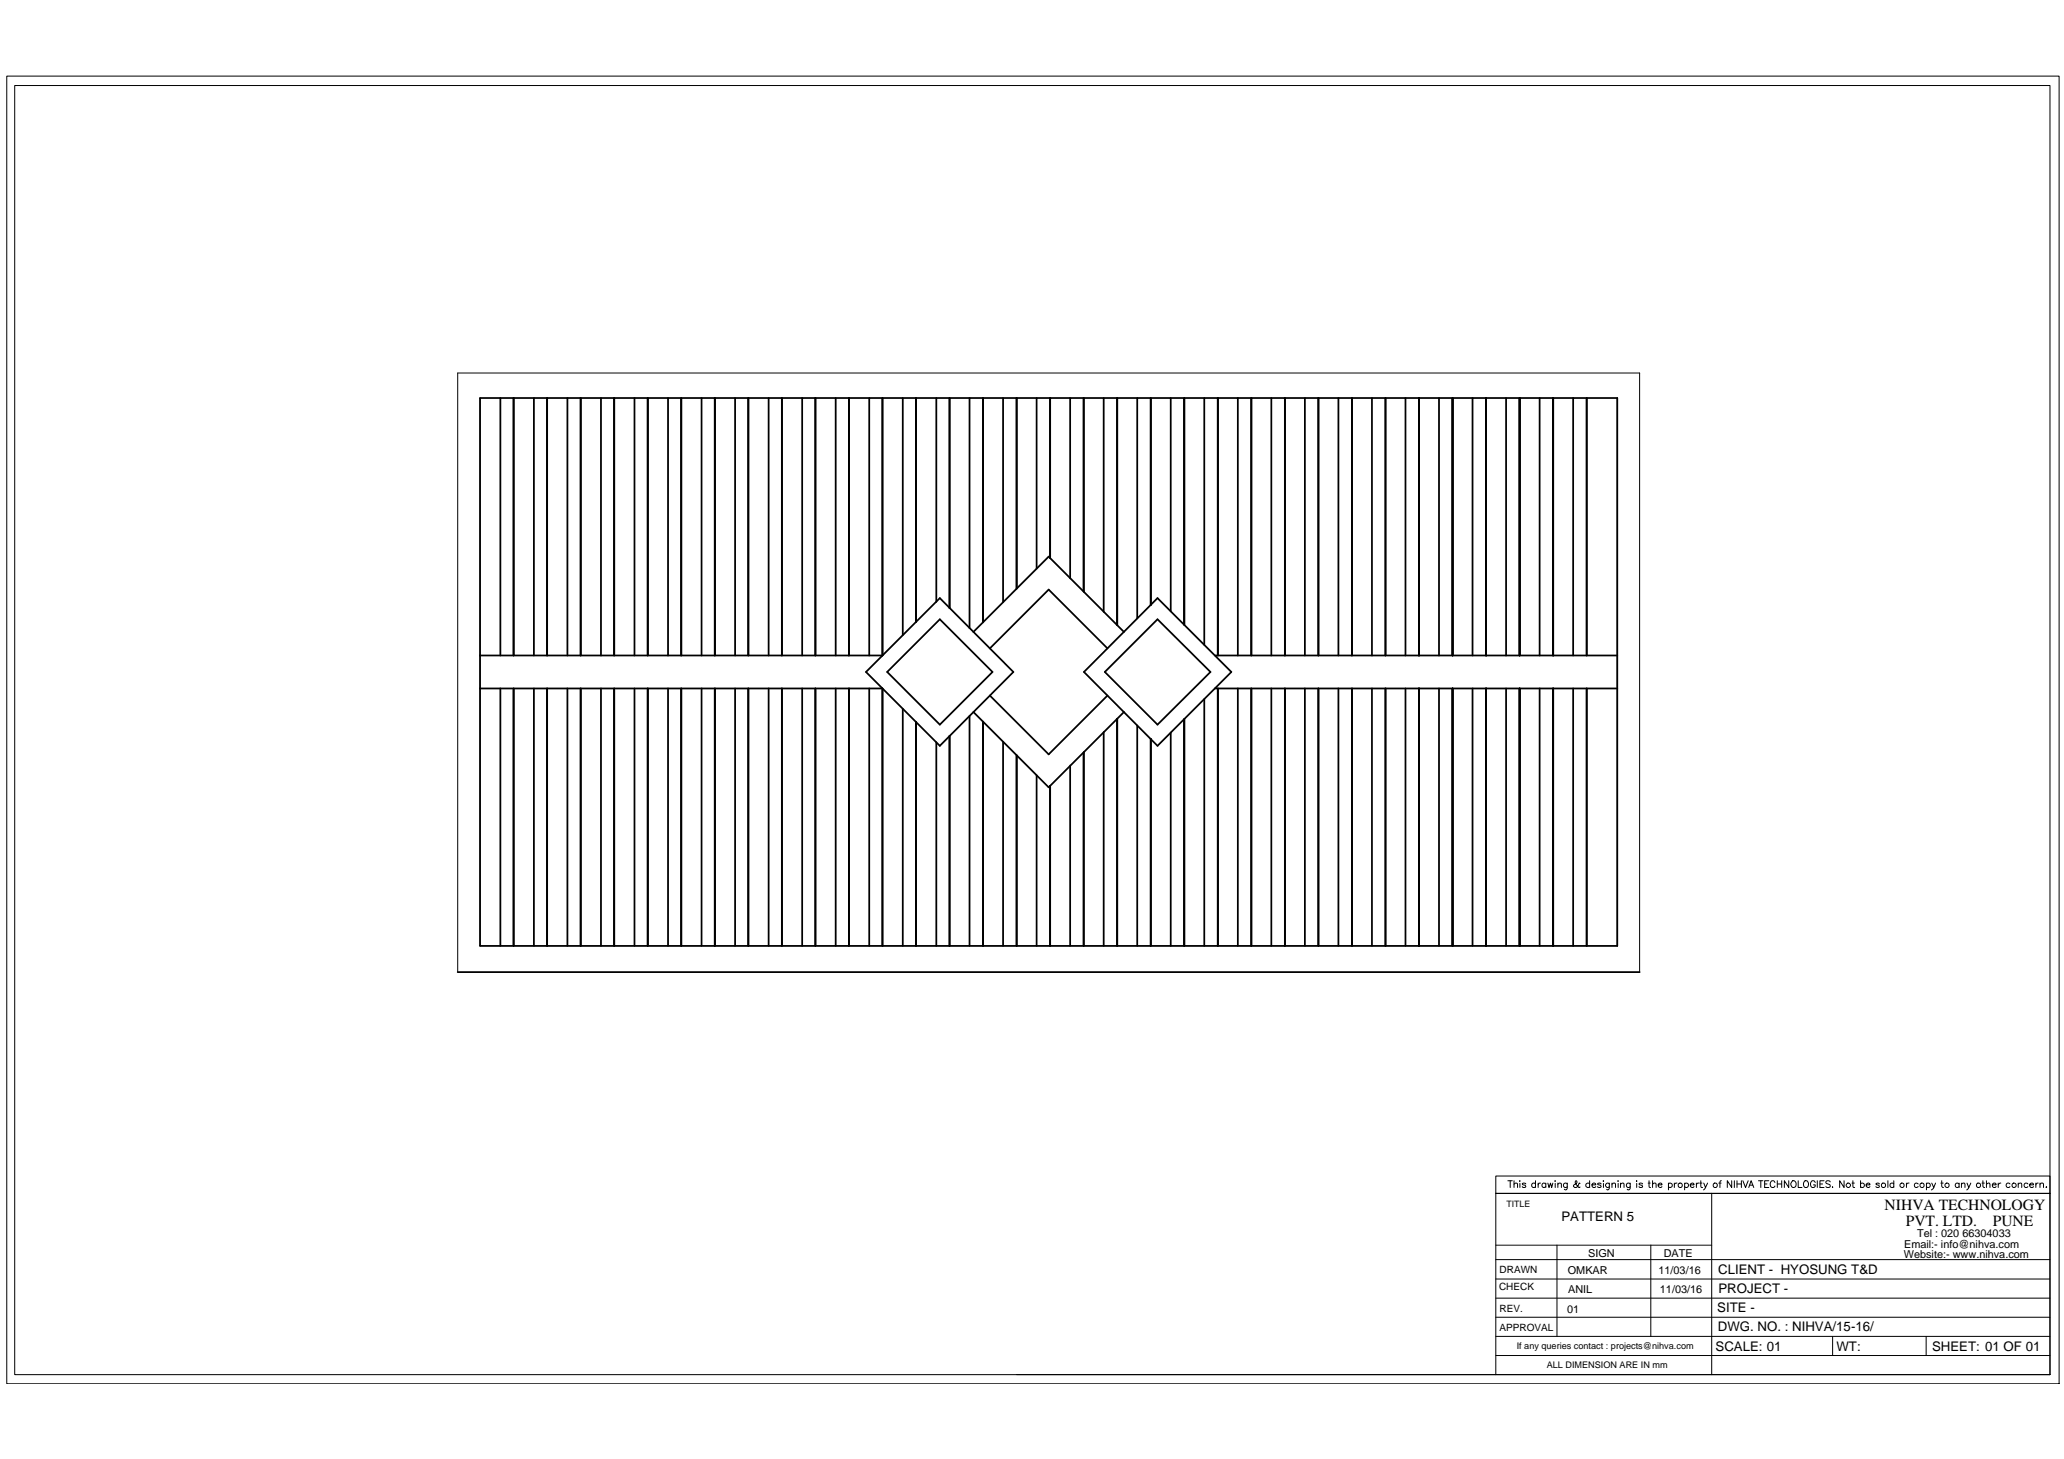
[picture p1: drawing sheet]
<svg xmlns="http://www.w3.org/2000/svg" width="297mm" height="210mm" viewBox="0 0 297 210" stroke-linecap="round" stroke-linejoin="round" font-family="sans-serif">
<!-- layer: 0 -->
<g fill="none" stroke="#000" stroke-width=".14">
<path d="M1 11h295.3v188.1h-295.3zM2.1 12.3h292.9v185.5h-292.9zM69.1 57.3v78.8M73.9 57.3v37M78.7 57.3v37M83.6 57.3v37M88.4 57.3v37M93.2 57.3v37M98 57.3v37M102.9 57.3v37M107.7 57.3v37M112.5 57.3v37"/>
<path d="M117.3 57.3v37M122.2 57.3v37M127 57.3v37M131.8 57.3v32.2M136.7 57.3v30.2M141.5 57.3v32.2M146.3 57.3v27.4M151.1 57.3v23M156 57.3v27.8M160.8 57.3v32.6M165.6 57.3v29.8M170.4 57.3v32.6"/>
<path d="M175.3 57.3v37M180.1 57.3v37M184.9 57.3v37M189.7 57.3v37M194.6 57.3v37M199.4 57.3v37M204.2 57.3v37M209 57.3v37M213.9 57.3v37M218.7 57.3v37M223.5 57.3v37M232.7 57.3v78.8"/>
<path d="M73.9 99v37.1M78.7 99v37.1M83.6 99v37.1M88.4 99v37.1M93.2 99v37.1M98 99v37.1M102.9 99v37.1M107.7 99v37.1M112.5 99v37.1M117.3 99v37.1M122.2 99v37.1M127 99v37.1"/>
<path d="M175.3 99v37.1M180.1 99v37.1M184.9 99v37.1M189.7 99v37.1M194.6 99v37.1M199.4 99v37.1M204.2 99v37.1M209 99v37.1M213.9 99v37.1M218.7 99v37.1M223.5 99v37.1M131.8 103.9v32.2"/>
<path d="M136.7 105.9v30.2M141.5 103.8v32.3M146.3 108.7v27.4M151.1 113.1v23M156 108.2v27.9M160.8 103.4v32.7M165.6 106.3v29.8M170.4 103.4v32.7M65.9 139.9v-86.2h170.1v86.2M215.3 169.2h79.7v2.5h-79.7zM215.3 179.1h31M217 169.9h.6"/>
<path d="M217.3 169.9v.9M217.9 170.4l.2-.2 .3 .1v.5M217.9 169.9v.9M218.7 169.9v.1zM218.7 170.3v.5M219.6 170.3l-.2-.1-.3 .1v.1l.4 .1 .1 .2-.2 .1-.3-.1M221 170.3a.31 .31 0 0 0-.5 0 .31 .31 0 0 0 0 .5 .31 .31 0 0 0 .5-.1M221 169.9v.9M221.4 170.2v.6M221.7 170.2l-.2 .1-.1 .2M222.5 170.3a.31 .31 0 0 0-.5 0 .31 .31 0 0 0 0 .5 .31 .31 0 0 0 .5-.1M222.5 170.2v.6"/>
<path d="M222.8 170.2l.1 .6 .2-.6 .2 .6 .2-.6M223.8 169.9v.1zM223.8 170.3v.5M224.1 179.1v13.2M224.2 170.4l.2-.2 .3 .1v.5M224.2 170.2v.6M225.6 170.2l-.1 .9-.1 .1-.3-.1M225.6 170.3a.31 .31 0 0 0-.5 0 .31 .31 0 0 0 0 .5 .31 .31 0 0 0 .5-.1M227.4 170.3l-.1-.1a.58 .58 0 0 1-.8 .6l-.1-.1 .1-.2 .4-.4-.1-.2-.1 .1v.3l.5 .5h.1h.1M228.8 170.3a.31 .31 0 0 0-.5 0 .31 .31 0 0 0 0 .5 .31 .31 0 0 0 .5-.1M228.8 169.9v.9M229.1 170.5h.6v-.1a.31 .31 0 0 0-.5-.1 .31 .31 0 0 0 0 .5 .31 .31 0 0 0 .5-.1"/>
<path d="M230.4 170.3l-.1-.1-.3 .1v.1l.3 .1 .1 .2-.1 .1-.4-.1M230.8 169.9v.1zM230.8 170.3v.5M231.6 170.2v.9l-.2 .1-.2-.1M231.6 170.3a.31 .31 0 0 0-.5 0 .31 .31 0 0 0 0 .5 .31 .31 0 0 0 .5-.1M232 170.4l.2-.2 .3 .1v.5M232 170.2v.6M232.9 169.9v.1zM232.9 170.3v.5M233.2 170.4l.3-.2 .2 .1v.5M233.2 170.2v.6M234.6 170.2v.9l-.2 .1-.2-.1"/>
<path d="M234.6 170.3a.31 .31 0 0 0-.4 0 .31 .31 0 0 0 0 .5 .31 .31 0 0 0 .4-.1M235.5 169.9v.1zM235.5 170.3v.5M236.4 170.3l-.2-.1-.3 .1 .4 .3v.2h-.2l-.2-.1M237.2 170.2h.3M237.3 169.9v.8l.1 .1h.1M237.6 179.1v13.2M237.8 170.4l.2-.2 .3 .1v.5M237.8 169.9v.9M238.6 170.5h.6v-.1a.31 .31 0 0 0-.5-.1 .31 .31 0 0 0 0 .5 .31 .31 0 0 0 .5-.1M240.1 170.3a.31 .31 0 0 1 .5 0 .31 .31 0 0 1 0 .5 .31 .31 0 0 1-.5-.1M240.1 170.2v1"/>
<path d="M241 170.2v.6M241.3 170.2l-.2 .1-.1 .2M242.4 170.3a.31 .31 0 0 1 .5 0 .31 .31 0 0 1 0 .5 .31 .31 0 0 1-.5-.1M242.4 170.2v1M243.2 170.5h.6v-.1a.31 .31 0 0 0-.5-.1 .31 .31 0 0 0 0 .5 .31 .31 0 0 0 .5-.1M244.1 170.2v.6M244.5 170.2l-.2 .1-.2 .2M244.6 170.2h.3M244.8 169.9v.8v.1h.2M245.2 170.2l.2 .6 .3-.6M245.4 170.8l-.2 .4M246.3 171.7v26.1"/>
<path d="M247.4 170.2h.3M247.7 169.9h-.1l-.1 .2v.7M249.2 169.9v.9l-.6-.9v.9M249.6 169.9v.9M250 169.9v.9M250 170.3h.6M250.6 169.9v.9M250.8 169.9l.4 .9 .4-.9M251.7 170.8l.3-.9 .4 .9M251.8 170.5h.5M253.1 169.9h.6M253.4 169.9v.9"/>
<path d="M254 170.3h.3M254.6 169.9h-.6v.9h.6M255.4 170.1a.35 .35 0 0 0-.4-.2 .35 .35 0 0 0-.2 .4 .39 .39 0 0 0 .1 .5 .39 .39 0 0 0 .5-.2M255.8 170.3h.6M255.8 169.9v.9M256.4 169.9v.9M257.4 169.9v.9l-.6-.9v.9M257.9 169.9a.46 .46 0 0 1 .6 .5 .46 .46 0 0 1-.6 .4v-.1a.55 .55 0 0 1 0-.8zM258.8 169.9v.9h.5M259.7 169.9a.46 .46 0 0 1 .6 .5 .46 .46 0 0 1-.6 .4l-.2-.3zM261.2 170.1a.34 .34 0 0 0-.4-.2 .34 .34 0 0 0-.2 .4 .39 .39 0 0 0 .1 .5 .39 .39 0 0 0 .5-.2v-.1h-.2M261.5 169.9v.9"/>
<path d="M261.9 170.3h.4M262.5 169.9h-.6v.9h.6M263.4 170l-.1-.1a.35 .35 0 0 0-.5 .2l.5 .3 .1 .2v.1l-.3 .1-.3-.1M263.7 170.8h.1zM265.4 169.9v.9l-.6-.9v.9M266.5 170.2h.4M266.7 169.9v.8v.1h.2M267.8 170.3a.31 .31 0 0 1 .4 0 .31 .31 0 0 1 0 .5 .31 .31 0 0 1-.4-.1M267.8 169.9v.9M268.6 170.5h.5v-.1a.31 .31 0 0 0-.4-.1 .31 .31 0 0 0 0 .5 .31 .31 0 0 0 .4-.1M270.5 170.3l-.2-.1-.3 .1 .3 .2 .2 .2-.1 .1h-.2l-.2-.1M271.7 169.9v.9"/>
<path d="M272.5 170.3a.31 .31 0 0 0-.4 0 .31 .31 0 0 0 0 .5 .31 .31 0 0 0 .4-.1M272.5 169.9v.9M274.4 170.2v.6M274.7 170.2l-.2 .1-.1 .2M276.1 170.3a.31 .31 0 0 0-.5 0 .31 .31 0 0 0 0 .5 .31 .31 0 0 0 .5-.1M277.2 170.3a.31 .31 0 0 1 .5 0 .31 .31 0 0 1 0 .5 .31 .31 0 0 1-.5-.1M277.2 170.2v1M278 170.2l.3 .6 .3-.6M278.3 170.8l-.3 .4M279.3 170.2h.4M279.4 169.9v.8l.3 .1M281.9 170.3a.31 .31 0 0 0-.4 0 .31 .31 0 0 0 0 .5 .31 .31 0 0 0 .4-.1"/>
<path d="M281.9 170.2v.6M282.3 170.4l.2-.2 .2 .1 .1 .5M282.3 170.2v.6M283.1 170.2l.2 .6 .3-.6M283.3 170.8l-.3 .4M285.2 170.2h.4M285.4 169.9v.8l.2 .1M285.9 170.4l.2-.2 .2 .1 .1 .5M285.9 169.9v.9M286.7 170.5h.6v-.1a.31 .31 0 0 0-.5-.1 .31 .31 0 0 0 0 .5 .31 .31 0 0 0 .5-.1M287.6 170.2v.6M288 170.2l-.3 .1-.1 .2"/>
<path d="M289.3 170.3a.31 .31 0 0 0-.5 0 .31 .31 0 0 0 0 .5 .31 .31 0 0 0 .5-.1M290.4 170.4l.3-.2 .2 .1 .1 .5M290.4 170.2v.6M291.8 170.3a.31 .31 0 0 0-.4 0 .31 .31 0 0 0 0 .5 .31 .31 0 0 0 .4-.1M292.1 170.5h.6a.31 .31 0 0 0-.4-.3 .31 .31 0 0 0-.3 .4 .31 .31 0 0 0 .4 .2l.3-.1M293 170.2v.6M293.3 170.2l-.2 .1-.1 .2M293.6 170.4l.2-.2 .2 .1 .1 .5M293.6 170.2v.6M294.4 170.8h.2zM295 171.7v26.1M295 171.7h-79.7v26.1"/>
<path d="M146.3 197.8h148.7M215.3 189.5h79.7M215.3 186.8h79.7M215.3 184h79.7M215.3 181.2h79.7M215.3 192.3h79.7M215.3 195h79.7M263.7 192.3v2.7M277.2 192.3v2.7"/>
<circle cx="241.8" cy="170.5" r=".32"/>
<circle cx="246.8" cy="170.5" r=".32"/>
<circle cx="266" cy="170.5" r=".31"/>
<circle cx="271.1" cy="170.5" r=".32"/>
<circle cx="273.7" cy="170.5" r=".32"/>
<circle cx="276.6" cy="170.5" r=".32"/>
<circle cx="280.2" cy="170.5" r=".32"/>
<circle cx="284.7" cy="170.5" r=".32"/>
<circle cx="289.9" cy="170.5" r=".32"/>
</g>
<g fill="none" stroke="#000" stroke-width=".25">
<path d="M69.1 57.3h163.6v78.8h-163.6M72 57.3v37M73.9 57.3v37M76.8 57.3v37M78.7 57.3v37M81.7 57.3v37M83.6 57.3v37M86.5 57.3v37M88.4 57.3v37M91.3 57.3v37M93.2 57.3v37M96.1 57.3v37"/>
<path d="M98 57.3v37M101 57.3v37M102.9 57.3v37M105.8 57.3v37M107.7 57.3v37M110.6 57.3v37M112.5 57.3v37M115.4 57.3v37M117.3 57.3v37M120.3 57.3v37M122.2 57.3v37M125.1 57.3v37"/>
<path d="M127 57.3v37h-57.9M129.9 57.3v34.1M131.8 57.3v32.2M134.7 57.3v29.3M136.7 57.3v30.2M139.5 57.3v33.1M141.5 57.3v32.2M144.4 57.3v29.3M146.3 57.3v27.4M149.2 57.3v24.5M151.1 57.3v23M154 57.3v25.9"/>
<path d="M156 57.3v27.8M158.8 57.3v30.7M160.8 57.3v32.6M163.7 57.3v31.7M165.6 57.3v29.8M168.5 57.3v30.7M170.4 57.3v32.6M173.3 57.3v35.5M175.3 57.3v37M178.1 57.3v37M180.1 57.3v37M183 57.3v37"/>
<path d="M184.9 57.3v37M187.8 57.3v37M189.7 57.3v37M192.6 57.3v37M194.6 57.3v37M197.4 57.3v37M199.4 57.3v37M202.3 57.3v37M204.2 57.3v37M207.1 57.3v37M209 57.3v37M211.9 57.3v37"/>
<path d="M213.9 57.3v37M216.7 57.3v37M218.7 57.3v37M221.6 57.3v37M223.5 57.3v37M226.4 57.3v37M228.3 57.3v37M69.1 99h57.9v37.1M72 99v37.1M73.9 99v37.1M76.8 99v37.1M78.7 99v37.1"/>
<path d="M81.7 99v37.1M83.6 99v37.1M86.5 99v37.1M88.4 99v37.1M91.3 99v37.1M93.2 99v37.1M96.1 99v37.1M98 99v37.1M101 99v37.1M102.9 99v37.1M105.8 99v37.1M107.7 99v37.1"/>
<path d="M110.6 99v37.1M112.5 99v37.1M115.4 99v37.1M117.3 99v37.1M120.3 99v37.1M122.2 99v37.1M125.1 99v37.1M135.3 89.1l7.5 7.6-7.5 7.6-7.6-7.6zM135.3 86l10.5 10.7-10.5 10.6-10.7-10.6zM140.1 90.9l10.8-10.8 10.9 10.8M142.5 93.3l8.4-8.5 8.5 8.5M159 96.7l7.6-7.6 7.6 7.6-7.6 7.6z"/>
<path d="M166.6 86l10.6 10.7-10.6 10.6-10.6-10.6zM174.8 94.3h57.9M174.8 99h57.9M175.3 99v37.1M178.1 99v37.1M180.1 99v37.1M183 99v37.1M184.9 99v37.1M187.8 99v37.1M189.7 99v37.1M192.6 99v37.1M194.6 99v37.1"/>
<path d="M197.4 99v37.1M199.4 99v37.1M202.3 99v37.1M204.2 99v37.1M207.1 99v37.1M209 99v37.1M211.9 99v37.1M213.9 99v37.1M216.7 99v37.1M218.7 99v37.1M221.6 99v37.1M223.5 99v37.1"/>
<path d="M226.4 99v37.1M228.3 99v37.1M129.9 102v34.1M131.8 103.9v32.2M134.7 106.8v29.3M136.7 105.9v30.2M139.5 103v33.1M140.1 102.4l10.8 10.9 10.9-10.9M141.5 103.8v32.3M142.5 100.1l8.4 8.4 8.5-8.4M144.4 106.7v29.4M146.3 108.7v27.4"/>
<path d="M149.2 111.5v24.6M151.1 113.1v23M154 110.1v26M156 108.2v27.9M158.8 105.3v30.8M160.8 103.4v32.7M163.7 104.4v31.7M165.6 106.3v29.8M168.5 105.4v30.7M170.4 103.4v32.7M173.3 100.6v35.5M65.9 139.9h170.1"/>
</g>
<g font-size="2.2">
<text x="271.2" y="174">NIHVA TECHNOLOGY</text>
<text x="274.3" y="176.4">PVT. LTD.</text>
<text x="286.8" y="176.4">PUNE</text>
</g>
<g font-size="1.9">
<text x="224.7" y="175.6">PATTERN 5</text>
<text x="247.3" y="183.3">CLIENT - HYOSUNG T&amp;D</text>
<text x="247.1" y="188.8">SITE -</text>
<text x="247.2" y="191.5">DWG. NO. : NIHVA/15-16/</text>
<text x="247.3" y="186">PROJECT -</text>
<text x="246.9" y="194.3">SCALE: 01</text>
<text x="264.3" y="194.3">WT:</text>
<text x="278" y="194.3">SHEET: 01 OF 01</text>
</g>
<g font-size="1.6">
<text x="274" y="179.6">Email:- info@nihva.com</text>
<text x="275.9" y="178">Tel : 020 66304033</text>
<text x="225.6" y="183.2">OMKAR</text>
<text x="225.7" y="186">ANIL</text>
<text x="228.6" y="180.8">SIGN</text>
<text x="238.7" y="183.3">11/03/16</text>
<text x="238.9" y="186">11/03/16</text>
<text x="239.4" y="180.8">DATE</text>
<text x="274" y="181">Website:- www.nihva.com</text>
<text x="225.6" y="188.8">01</text>
</g>
<g font-size="1.4">
<text x="215.7" y="185.7">CHECK</text>
<text x="215.8" y="183.2">DRAWN</text>
<text x="215.8" y="188.7">REV.</text>
<text x="215.8" y="191.5">APPROVAL</text>
</g>
<g font-size="1.3">
<text x="216.8" y="173.6">TITLE</text>
<text x="218.3" y="194">If any queries contact : projects@nihva.com</text>
<text x="222.6" y="196.8">ALL DIMENSION ARE IN mm</text>
</g>
</svg>
